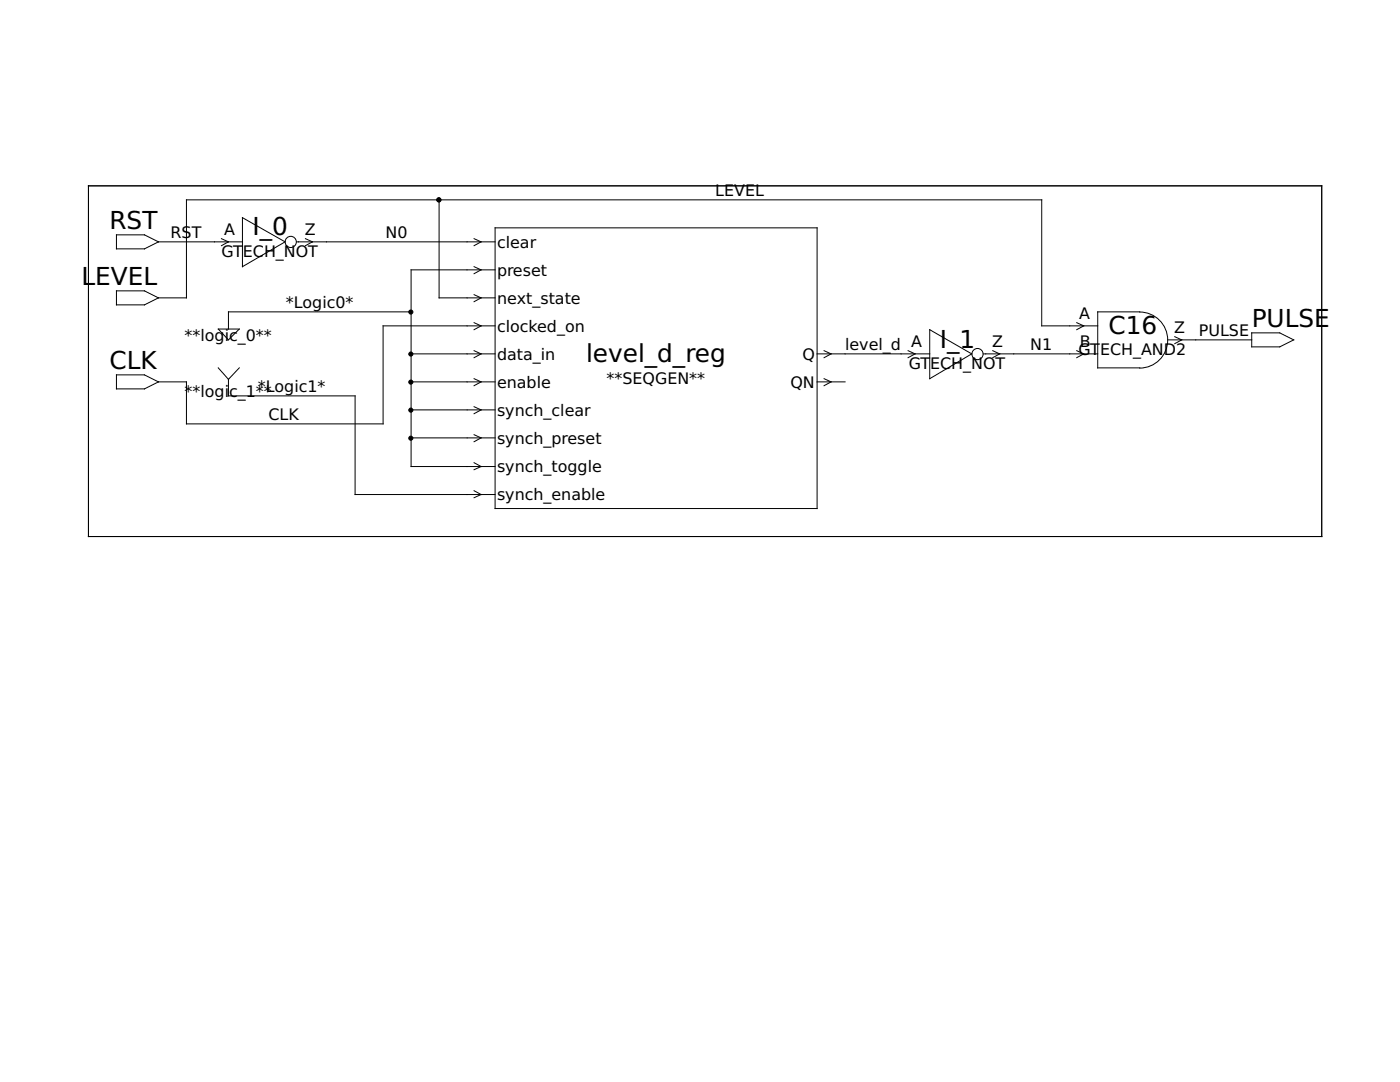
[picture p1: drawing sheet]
<svg xmlns="http://www.w3.org/2000/svg" width="279mm" height="216mm" viewBox="0 0 279 216" stroke-linecap="round" stroke-linejoin="round" font-family="sans-serif">
<g fill="none" stroke="#000" stroke-width=".2">
<path d="M17.7 37.1h246.1v70h-246.1zM87.6 39.9v19.5h11.2M23.2 58h5.6l2.8 1.4-2.8 1.4h-5.6zM23.2 46.9h5.6l2.8 1.4-2.8 1.4h-5.6zM31.6 48.3h16.8M31.6 59.4h5.6v-19.5h170.7v25.1h11.2M44.2 47.6l1.4 .7-1.4 .7M48.4 43.4l8.5 4.9-8.5 4.9zM59.2 48.3h39.6M61 47.6l1.4 .7-1.4 .7M94.6 58.8l1.4 .6-1.4 .8M94.6 47.6l1.4 .7-1.4 .7"/>
<path d="M94.6 53.2l1.4 .6-1.4 .8M98.8 45.5h64.3v56h-64.3zM98.8 53.8h-16.8v39.3h16.8M23.2 74.8h5.6l2.8 1.4-2.8 1.4h-5.6zM43.6 65.7h4.2l-2.2 2.1zM43.6 73.4l2 2.3M45.6 75.7v3.3h25.3v19.7h27.9M47.8 73.4l-2.2 2.3M82 62.2h-36.4v3.5M82 70.6h16.8M82 76.2h16.8M94.6 75.6l1.4 .6-1.4 .8"/>
<path d="M94.6 64.4l1.4 .6-1.4 .8M94.6 70l1.4 .6-1.4 .8M98.8 65h-22.3v19.6h-39.3v-8.4h-5.6M163.1 70.6h22.4M163.1 76.2h5.6M164.5 70l1.4 .6-1.4 .8M164.5 75.6l1.4 .6-1.4 .8M181.2 70l1.4 .6-1.4 .8M185.5 65.8l8.4 4.8-8.4 5zM196.2 70.6h22.9M198.1 70l1.4 .6-1.4 .8M214.9 64.4l1.4 .6-1.4 .8"/>
<path d="M214.9 70l1.4 .6-1.4 .8M227.4 62.3a5.6 5.6 0 0 1 5.6 5.6 5.6 5.6 0 0 1-5.6 5.5M227.5 62.2h-8.4v11.2h8.4M233 67.8h16.8M234.4 67.2l1.4 .6-1.4 .8M249.8 66.4h5.6l2.8 1.4-2.8 1.4h-5.6zM82 87.4h16.8M82 81.8h16.8M94.6 92.3l1.4 .8-1.4 .6M94.6 97.9l1.4 .8-1.4 .6M94.6 86.7l1.4 .7-1.4 .7M94.6 81.2l1.4 .6-1.4 .8"/>
<circle cx="58" cy="48.3" r="1.12"/>
<circle cx="195.1" cy="70.7" r="1.12"/>
</g>
<g fill="#000" stroke="#000" stroke-width=".2">
<circle cx="87.6" cy="39.9" r=".41"/>
<circle cx="82" cy="76.2" r=".41"/>
<circle cx="82" cy="62.3" r=".41"/>
<circle cx="82" cy="70.7" r=".41"/>
<circle cx="82" cy="81.8" r=".41"/>
<circle cx="82" cy="87.4" r=".41"/>
</g>
<g font-size="4.9">
<text x="21.8" y="45.7">RST</text>
<text x="50.4" y="47">I_0</text>
<text x="16.3" y="56.9">L</text>
<text x="19" y="56.9">EVEL</text>
<text x="249.8" y="65.3">PULSE</text>
<text x="187.6" y="69.3">I_1</text>
<text x="221.2" y="66.5">C16</text>
<text x="21.8" y="73.7">CLK</text>
<text x="117" y="72.3">level_d_reg</text>
</g>
<g font-size="3.2">
<text x="142.7" y="39.1">LEVEL</text>
<text x="34" y="47.5">RST</text>
<text x="44.7" y="46.9">A</text>
<text x="60.8" y="46.9">Z</text>
<text x="77" y="47.5">N0</text>
<text x="44.2" y="51.3">GT</text>
<text x="48.5" y="51.3">ECH_NOT</text>
<text x="99.2" y="49.5">clear</text>
<text x="99.2" y="55.1">preset</text>
<text x="57" y="61.5">*Logic0*</text>
<text x="99.2" y="60.7">next_state</text>
<text x="215.4" y="63.6">A</text>
<text x="36.8" y="68.1">**logic_0**</text>
<text x="99.2" y="66.3">clocked_on</text>
<text x="99.2" y="71.9">data_in</text>
<text x="160.1" y="71.9">Q</text>
<text x="168.7" y="69.8">level_d A</text>
<text x="198" y="69.2">Z</text>
<text x="205.6" y="69.8">N1</text>
<text x="215.3" y="70.9">GT</text>
<text x="215.5" y="69.2">B</text>
<text x="219.5" y="70.9">ECH_AND2</text>
<text x="234.3" y="66.4">Z</text>
<text x="239.3" y="67.1">PULSE</text>
<text x="99.2" y="77.5">enable</text>
<text x="121" y="76.6">**SEQGEN**</text>
<text x="157.7" y="77.5">QN</text>
<text x="181.4" y="73.7">GT</text>
<text x="185.6" y="73.7">ECH_NOT</text>
<text x="36.8" y="79.2">**logic_1**</text>
<text x="51.4" y="78.2">*Logic1*</text>
<text x="53.6" y="83.8">CLK</text>
<text x="99.2" y="83.1">synch_clear</text>
<text x="99.2" y="88.6">synch_preset</text>
<text x="99.2" y="94.2">synch_toggle</text>
<text x="99.2" y="99.8">synch_enable</text>
</g>
</svg>
